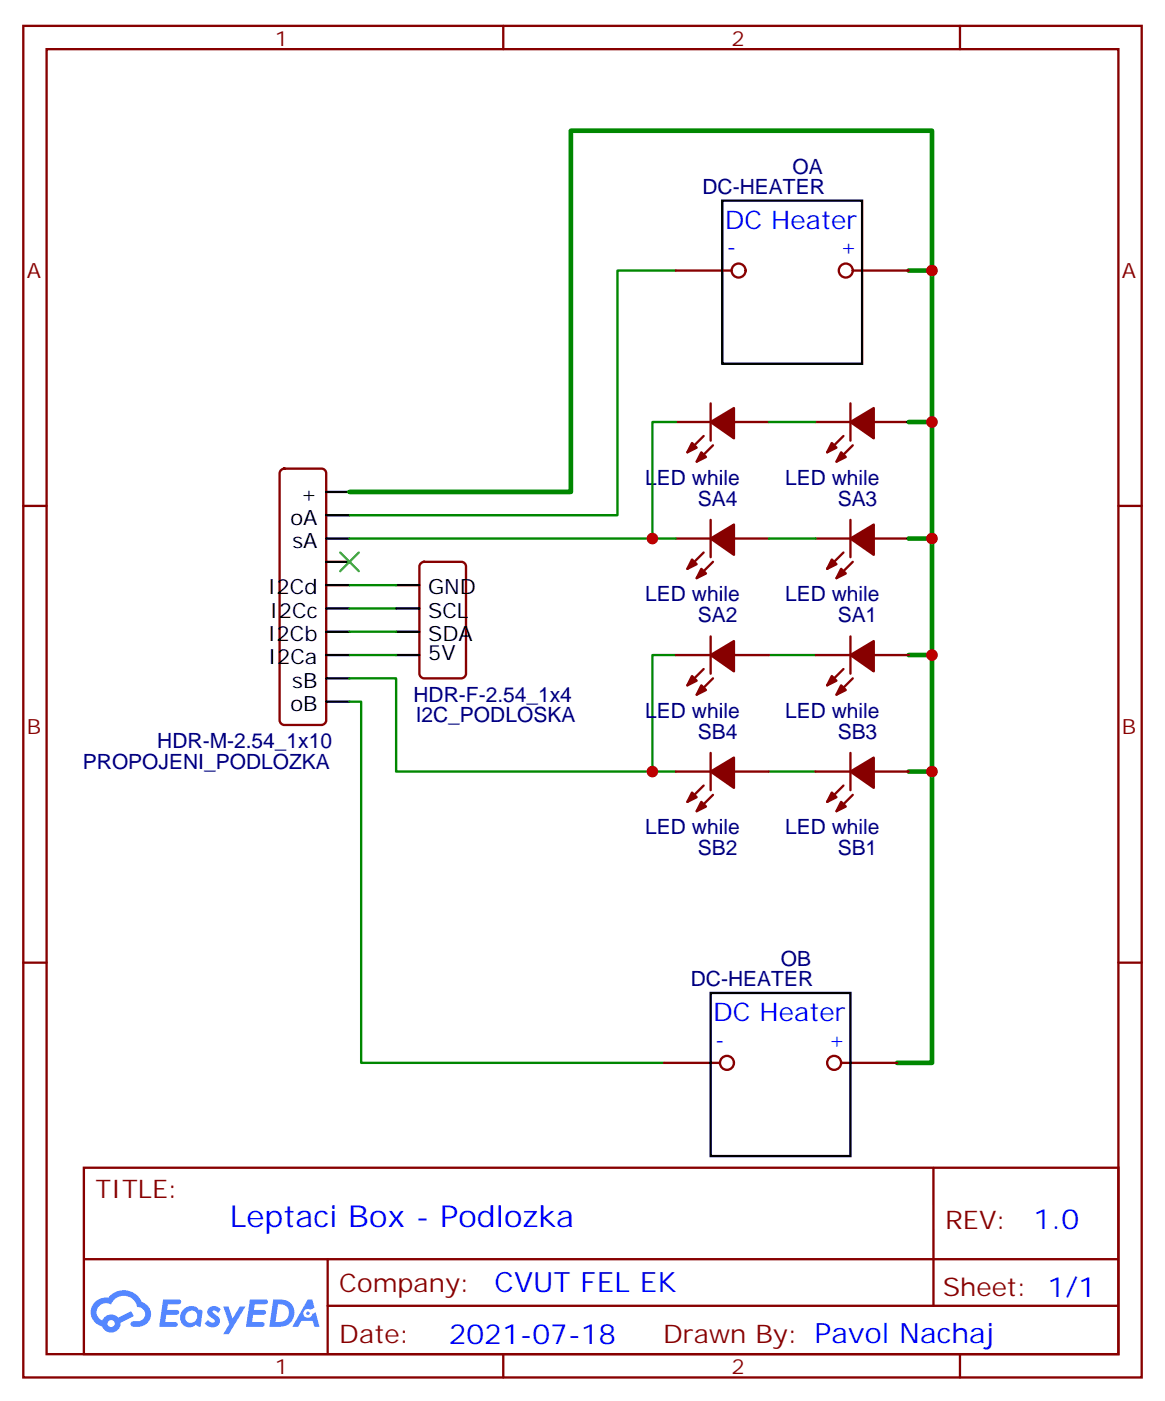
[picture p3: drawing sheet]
<svg xmlns="http://www.w3.org/2000/svg" width="176mm" height="212mm" viewBox="0 0 176 212" stroke-linecap="round" stroke-linejoin="round" font-family="sans-serif">
<g fill="none" stroke="#870000" stroke-width=".35">
<path d="M3.5 3.9h169.4v204.6h-169.4zM7.1 7.4h162.2v197.6h-162.2zM76.2 3.9v3.5M145.3 3.9v3.5M3.5 76.6h3.6M169.3 76.6h3.6M3.5 145.7h3.6M169.3 145.7h3.6M12.7 176.8h156.6v28.2h-156.6zM141.3 176.8v20.9M12.7 190.6h156.5M49.6 197.7h119.6"/>
<path d="M49.6 190.6v14.1M76.2 205v3.5M145.3 205v3.5"/>
</g>
<g fill="#5487ff">
<path d="M31.7 198a1.22 1.22 0 0 1 1.7 .2l-.4 .6-.3-.3-.3-.1-.2 .1v.2a1.74 1.74 0 0 1 1.1 1.3 1.22 1.22 0 0 1-.9 .9 1.22 1.22 0 0 1-1.2-.3l-.2-.2 .5-.6a.6 .6 0 0 0 .4 .4 .6 .6 0 0 0 .6-.2l-.1-.2a1.48 1.48 0 0 1-1-1.5z"/>
<path d="M24.7 196.7h1.5a1.22 1.22 0 0 1 1.2 .2 .37 .37 0 0 1-.4 .5h-1.6l-.1 .9h1.5a.37 .37 0 0 1 .3 .4 .37 .37 0 0 1-.3 .3h-1.6l-.2 1.1h.8a1.15 1.15 0 0 1 1.1 .2 .36 .36 0 0 1-.3 .6h-2.5z"/>
<path d="M37.8 196.7h1.6a1.23 1.23 0 0 1 1.1 .2 .37 .37 0 0 1-.3 .5h-1.6l-.2 .9h1.6a.37 .37 0 0 1 .3 .4 .37 .37 0 0 1-.4 .3h-1.6l-.1 1.1h.7a1.15 1.15 0 0 1 1.1 .2 .36 .36 0 0 1-.3 .6h-2.5z"/>
<path d="M46.6 196.7h.7l.3 1.3-.6 .3a.69 .69 0 0 0-1 .3 .69 .69 0 0 0 .4 .9 .69 .69 0 0 0 .9-.6l.5-.3 .6 2.2h-.8l-.3-.8h-1.7l-.5 .8h-.8z"/>
<path d="M33.8 197.8h.8l.6 1.8 1.1-1.8h.9l-2.6 4.2h-.8l.9-1.6z"/>
<path d="M41.4 196.7l-.6 4.2h1.3a2.1 2.1 0 0 0 2.4-1.6 2.1 2.1 0 0 0-1.3-2.5zM42.1 197.4a1.39 1.39 0 0 1 1.7 1.5 1.39 1.39 0 0 1-1.8 1.2h-.3z"/>
<path d="M27.7 198.3a1.48 1.48 0 0 0-.2 2 1.48 1.48 0 0 0 2 .4l.1-.2 .4 .3 .4 .1 .3-2.3-.2-.3h-.4a1.49 1.49 0 0 0-2.4 0zM28.3 198.7a.89 .89 0 0 1 1.4 0 .89 .89 0 0 1-.2 1.3 .89 .89 0 0 1-1.3 0 .89 .89 0 0 1 .1-1.3z"/>
<path d="M14.4 197.1a2.18 2.18 0 0 0 1.1 3.7 1.44 1.44 0 0 0 1.6 .9 1.44 1.44 0 0 0 1.2-1.5l2-1-.5-.7-1.9 1a1.47 1.47 0 0 0-2.4 .4 1.39 1.39 0 0 1-.7-1.9 1.39 1.39 0 0 1 2-.5 2.08 2.08 0 0 1 2.2-1.3 2.08 2.08 0 0 1 1.8 1.7 1.07 1.07 0 0 1 1.2 1 1.07 1.07 0 0 1-1 1.1h-.7a.43 .43 0 0 0-.5 .4 .43 .43 0 0 0 .4 .5 2.06 2.06 0 0 0 2.1-.7 2.06 2.06 0 0 0 .3-2.2l-.7-.7-.4-.2a2.98 2.98 0 0 0-5.1-.6h-1.1zM16.3 200.4a.55 .55 0 0 1 1.1 0 .55 .55 0 0 1-1.1 0z"/>
<circle cx="46.6" cy="198.8" r=".26"/>
</g>
<g fill="none" stroke="#870000" stroke-width=".35">
<path d="M102.3 41h8.5M129.1 41h8.5M42.6 71.2l.4-.3h5.7a.71 .71 0 0 1 .7 .7v37.4a.76 .76 0 0 1-.7 .7h-5.7a.76 .76 0 0 1-.7-.7v-37.4zM102.3 63.9h5.3M106.5 66l-2.4 2.5M107.6 61.1v5.6M107.6 78.7v5.6M107.9 67.4l-2.4 2.5M111.1 63.9h5.3M123.5 63.9h5.3M127.7 66l-2.5 2.5M128.8 61.1v5.6"/>
<path d="M128.8 78.7v5.6M129.1 67.4l-2.5 2.5M132.3 63.9h5.3M63.7 85.3l.5-.2h5.6a.71 .71 0 0 1 .8 .7v16.2a.76 .76 0 0 1-.8 .7h-5.6a.76 .76 0 0 1-.7-.7v-16.2zM102.3 81.5h5.3M102.3 99.2h5.3M106.5 83.6l-2.4 2.5M107.6 96.3v5.7M107.9 85.1l-2.4 2.4M111.1 81.5h5.3M111.1 99.2h5.3M123.5 81.5h5.3"/>
<path d="M123.5 99.2h5.3M127.7 83.6l-2.5 2.5M128.8 96.3v5.7M129.1 85.1l-2.5 2.4M132.3 81.5h5.3M132.3 99.2h5.3M102.3 116.8h5.3M106.5 101.3l-2.4 2.5M106.5 118.9l-2.4 2.5M107.6 114v5.6M107.9 102.7l-2.4 2.5M111.1 116.8h5.3"/>
<path d="M123.5 116.8h5.3M127.7 101.3l-2.5 2.5M127.7 118.9l-2.5 2.5M128.8 114v5.6M129.1 102.7l-2.5 2.5M132.3 116.8h5.3M107.9 120.3l-2.4 2.5M129.1 120.3l-2.5 2.5M100.5 160.9h8.5M127.4 160.9h8.4"/>
<circle cx="111.8" cy="41" r="1.06"/>
<circle cx="128.1" cy="41" r="1.06"/>
<circle cx="110.1" cy="160.9" r="1.06"/>
<circle cx="126.3" cy="160.9" r="1.06"/>
</g>
<g fill="none" stroke="#000" stroke-width=".35">
<path d="M109.4 30.4h21.1v24.7h-21.1zM49.4 78h3.5M49.4 74.5h3.5M49.4 99.2h3.5M49.4 95.6h3.5M49.4 92.1h3.5M49.4 88.6h3.5M49.4 85.1h3.5M49.4 81.5h3.5M60 99.2h3.5M60 95.6h3.5M60 92.1h3.5"/>
<path d="M60 88.6h3.5M49.4 106.2h3.5M49.4 102.7h3.5M107.6 150.3h21.2v24.7h-21.2z"/>
</g>
<g fill="#870000" stroke="#870000" stroke-width=".35">
<path d="M125.9 84.7l.7 .7-1.4 .7z"/>
<path d="M127.4 86.1l.7 .7-1.5 .7z"/>
<path d="M128.8 81.5l3.5-2.1v4.6z"/>
<path d="M104.8 84.7l.7 .7-1.4 .7z"/>
<path d="M106.2 86.1l.7 .7-1.4 .7z"/>
<path d="M107.6 81.5l3.5-2.1v4.6z"/>
<path d="M125.9 67.1l.7 .7-1.4 .7z"/>
<path d="M127.4 68.5l.7 .7-1.5 .7z"/>
<path d="M128.8 63.9l3.5-2.1v4.6z"/>
<path d="M104.8 67.1l.7 .7-1.4 .7z"/>
<path d="M106.2 68.5l.7 .7-1.4 .7z"/>
<path d="M107.6 63.9l3.5-2.1v4.6z"/>
<path d="M104.8 102.3l.7 .7-1.4 .8z"/>
<path d="M106.2 103.8l.7 .7-1.4 .7z"/>
<path d="M107.6 99.2l3.5-2.2v4.6z"/>
<path d="M125.9 102.3l.7 .7-1.4 .8z"/>
<path d="M127.4 103.8l.7 .7-1.5 .7z"/>
<path d="M128.8 99.2l3.5-2.2v4.6z"/>
<path d="M104.8 120l.7 .7-1.4 .7z"/>
<path d="M106.2 121.4l.7 .7-1.4 .7z"/>
<path d="M107.6 116.8l3.5-2.1v4.6z"/>
<path d="M125.9 120l.7 .7-1.4 .7z"/>
<path d="M127.4 121.4l.7 .7-1.5 .7z"/>
<path d="M128.8 116.8l3.5-2.1v4.6z"/>
</g>
<g fill="none" stroke="#008700" stroke-width=".35">
<path d="M102.3 41h-8.8v37h-40.6M102.3 63.9h-3.5v17.6h3.5M116.4 63.9h7.1M52.9 81.5h45.9M52.9 99.2h7.1M52.9 92.1h7.1M52.9 88.6h7.1M52.9 95.6h7.1M102.3 99.2h-3.5v17.6h3.5M116.4 81.5h7.1M116.4 99.2h7.1M52.9 102.7h7.1v14.1h38.8"/>
<path d="M52.9 106.2h1.8v54.7h45.8M116.4 116.8h7.1"/>
</g>
<path d="M137.6 41h3.5v22.9M141.1 41v-21.2h-54.7v54.7h-33.5M137.6 63.9h3.5v17.6h-3.5M137.6 99.2h3.5v17.6h-3.5M141.1 81.5v17.7M141.1 116.8v44.1h-5.3" fill="none" stroke="#008700" stroke-width=".71"/>
<path d="M51.5 83.6l2.8 2.9M54.3 83.6l-2.8 2.9" fill="none" stroke="#3c3" stroke-width=".35"/>
<g fill="#c00">
<circle cx="98.8" cy="116.8" r=".88"/>
<circle cx="98.8" cy="81.5" r=".88"/>
<circle cx="141.1" cy="81.5" r=".88"/>
<circle cx="141.1" cy="99.2" r=".88"/>
<circle cx="141.1" cy="116.8" r=".88"/>
<circle cx="141.1" cy="63.9" r=".88"/>
<circle cx="141.1" cy="41" r=".88"/>
</g>
<text font-size="4.6" fill="#00f" x="34.8" y="185.8">Leptaci Box - Podlozka</text>
<g font-size="4.2" fill="#00f">
<text x="156.5" y="186">1.0</text>
<text x="74.9" y="195.6">CVUT FEL EK</text>
<text x="68" y="203.4">2021-07-18</text>
</g>
<g font-size="3.9" fill="#00f">
<text x="109.7" y="34.6">DC Heater</text>
<text x="108" y="154.6">DC Heater</text>
</g>
<g font-size="3.9" fill="#800">
<text x="14.5" y="181.4">TITLE:</text>
<text x="143.1" y="186">REV:</text>
<text x="51.4" y="195.6">Company:</text>
<text x="142.7" y="196.2">Sheet: 1/1</text>
<text x="51.4" y="203.2">Date:</text>
<text x="100.4" y="203.3">Drawn By: Pavol Nachaj</text>
</g>
<g font-size="3.2" fill="#800">
<text x="41.6" y="6.9">1</text>
<text x="110.8" y="6.9">2</text>
<text x="4.1" y="42">A</text>
<text x="169.9" y="42">A</text>
<text x="4.1" y="111.2">B</text>
<text x="169.9" y="111.2">B</text>
<text x="41.6" y="208">1</text>
<text x="110.8" y="208">2</text>
</g>
<g font-size="3.2" fill="#000080">
<text x="106.4" y="29.3">DC-HEATER</text>
<text x="120" y="26.3">OA</text>
<text x="97.7" y="73.4">LED while</text>
<text x="105.7" y="76.5">SA4</text>
<text x="118.9" y="73.4">LED while</text>
<text x="126.8" y="76.5">SA3</text>
<text x="97.7" y="91.1">LED while</text>
<text x="105.7" y="94.2">SA2</text>
<text x="118.9" y="91.1">LED while</text>
<text x="126.8" y="94.2">SA1</text>
<text x="62.6" y="106.2">HDR-F-2.54_1x4</text>
<text x="23.8" y="113.3">HDR-M-2.54_1x10</text>
<text x="62.9" y="109.4">I2C_PODLOSKA</text>
<text x="97.7" y="108.7">LED while</text>
<text x="105.7" y="111.8">SB4</text>
<text x="118.9" y="108.7">LED while</text>
<text x="126.8" y="111.8">SB3</text>
<text x="12.5" y="116.4">PROPOJENI_PODLOZKA</text>
<text x="97.7" y="126.3">LED while</text>
<text x="105.7" y="129.5">SB2</text>
<text x="118.9" y="126.3">LED while</text>
<text x="126.8" y="129.5">SB1</text>
<text x="104.6" y="149.3">DC-HEATER</text>
<text x="118.2" y="146.2">OB</text>
</g>
<g font-size="3.2" fill="#00f">
<text x="110.1" y="38.5">-</text>
<text x="127.2" y="38.5">+</text>
<text x="108.3" y="158.4">-</text>
<text x="125.5" y="158.4">+</text>
</g>
<g font-size="3.2">
<text x="45.5" y="75.9">+</text>
<text x="44" y="79.4">oA</text>
<text x="44.3" y="82.9">sA</text>
<text x="40.5" y="90">I2Cd</text>
<text x="64.8" y="90">GND</text>
<text x="40.9" y="93.5">I2Cc</text>
<text x="64.8" y="93.5">SCL</text>
<text x="40.5" y="97">I2Cb</text>
<text x="40.6" y="100.6">I2Ca</text>
<text x="64.8" y="99.9">5V</text>
<text x="64.8" y="97">SDA</text>
<text x="44" y="107.6">oB</text>
<text x="44.3" y="104.1">sB</text>
</g>
</svg>
